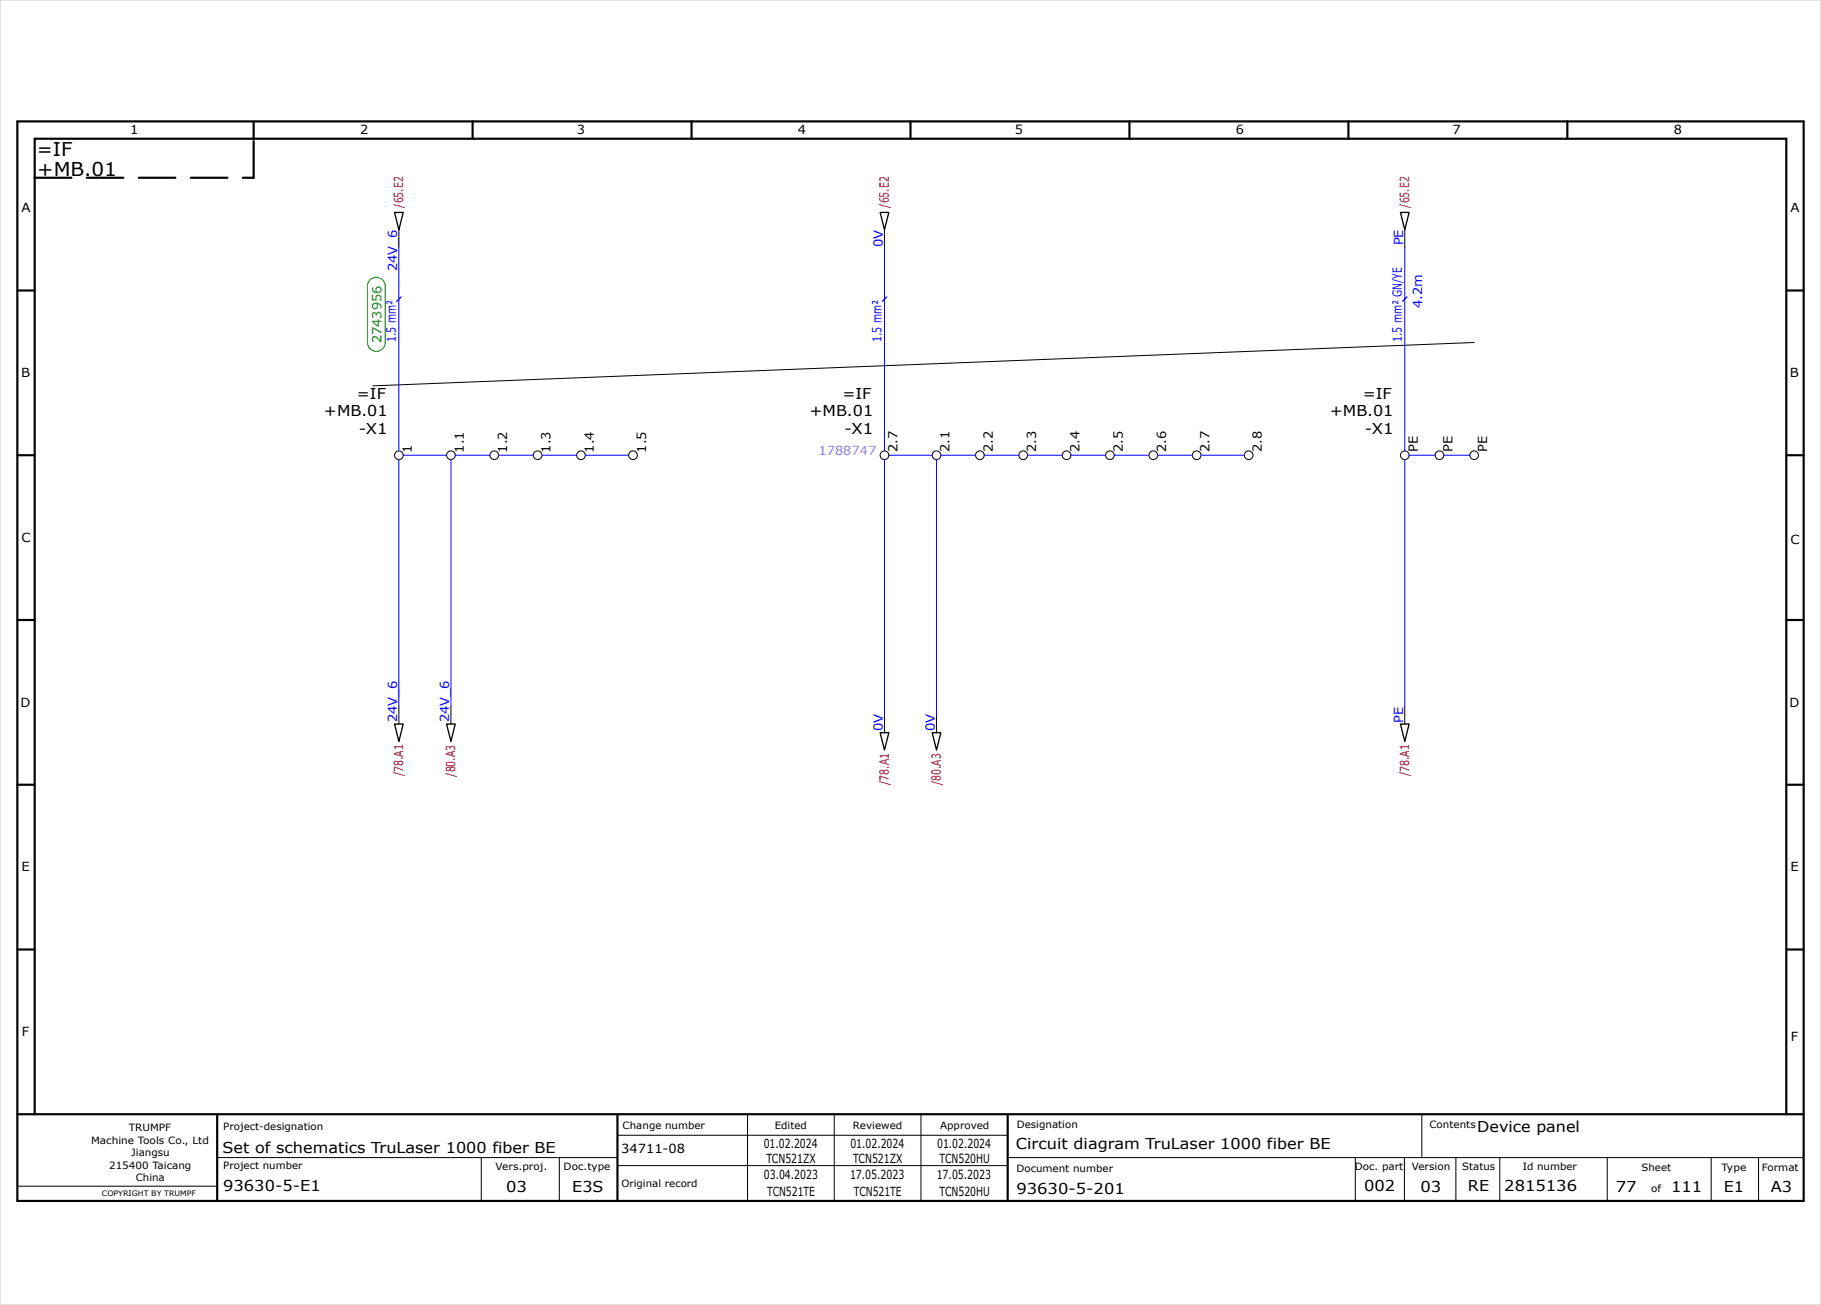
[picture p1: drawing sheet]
<svg xmlns="http://www.w3.org/2000/svg" width="420mm" height="301mm" viewBox="0 0 420 301" stroke-linecap="round" stroke-linejoin="round" font-family="sans-serif">
<g fill="none" stroke="#000" stroke-width=".5">
<path d="M4 28h412v249h-412zM58.5 28.2v3.8M109 28v4M159.5 28v4M210 28v4M260.5 28v4M311 28v4M361.5 28v4M4 67h4M412 67h4M4 105h4M412 105h4"/>
<path d="M4 143h4M412 143h4M4 181h4M412 181h4M4 219h4M412 219h4M4 257h412M8 257v-225h404v225M50.1 257.1v19.8M142.4 257.2v19.8M232.4 257.1v19.7"/>
</g>
<g fill="none" stroke="#000" stroke-width=".23">
<path d="M92 53v4M204 53v4M324 53v4M340 79l-254 10M92 163v4M104 163v4M204 165v4M216 165v4M324 163v4M172.4 256.9v20M192.4 256.9v20M212.4 256.9v20"/>
<path d="M327.9 256.9v10M4.1 273.6h45.7M50.1 267h92.2M111 267v10M129 267v10M142.4 261.9h90M142.4 268.9h90M232.5 267h183.5M312.6 267v10M323.9 267.1v10M335.8 267.1v10M345.9 267v10.1"/>
<path d="M370.7 267v9.8M394.7 267.1v10M405.6 267v10"/>
<circle cx="92" cy="105" r="1"/>
<circle cx="104" cy="105" r="1"/>
<circle cx="114" cy="105" r="1"/>
<circle cx="124" cy="105" r="1"/>
<circle cx="134" cy="105" r="1"/>
<circle cx="146" cy="105" r="1"/>
<circle cx="204" cy="105" r="1"/>
<circle cx="216" cy="105" r="1"/>
<circle cx="226" cy="105" r="1"/>
<circle cx="236" cy="105" r="1"/>
<circle cx="246" cy="105" r="1"/>
<circle cx="256" cy="105" r="1"/>
<circle cx="266" cy="105" r="1"/>
<circle cx="276" cy="105" r="1"/>
<circle cx="288" cy="105" r="1"/>
<circle cx="324" cy="105" r="1"/>
<circle cx="332" cy="105" r="1"/>
<circle cx="340" cy="105" r="1"/>
</g>
<path d="M8 41h50.5M58.5 41v-8.8" fill="none" stroke="#000" stroke-width=".5" stroke-dasharray="8.5 3.5"/>
<path d="M0 0h420v301h-420z" fill="none" stroke="#c9c9c9" stroke-width=".23"/>
<g fill="none" stroke="#00f" stroke-width=".23">
<path d="M92 57v47M204 57v47M324 57v47M92 106v57M93 105h10M104 106v57M105 105h8M115 105h8M125 105h8M135 105h10M204 106v59M205 105h10"/>
<path d="M216 106v59M217 105h8M227 105h8M237 105h8M247 105h8M257 105h8M267 105h8M277 105h10M324 106v57M325 105h6M333 105h6"/>
</g>
<path d="M91 49h2l-1 4zM203 49h2l-1 4zM323 49h2l-1 4zM91 167h2l-1 4zM103 167h2l-1 4zM203 169h2l-1 4zM215 169h2l-1 4zM323 167h2l-1 4z" fill="none" stroke="#000" stroke-width=".3"/>
<path d="M85.4 64.6a2.05 2.05 0 0 1 2.2-.5 2.05 2.05 0 0 1 1.2 1.9v13a2.05 2.05 0 0 1-2 2.1 2.05 2.05 0 0 1-2.1-2.1v-13l.1-.5z" fill-rule="evenodd" fill="#fff" stroke="#008000" stroke-width=".23"/>
<path d="M92.5 68.5l-1 1M204.5 68.5l-1 1M324.5 68.5l-1 1" fill="none" stroke="#00f" stroke-width=".3"/>
<g font-size="4.4">
<text x="8.5" y="36">=IF</text>
<text x="8.6" y="40.5">+MB.01</text>
</g>
<g font-size="3.5">
<text x="82.3" y="92">=IF</text>
<text x="194.3" y="92">=IF</text>
<text x="314.3" y="92">=IF</text>
<text x="74.7" y="96">+MB.01</text>
<text x="82.8" y="100">-X1</text>
<text x="186.7" y="96">+MB.01</text>
<text x="194.8" y="100">-X1</text>
<text x="306.7" y="96">+MB.01</text>
<text x="314.8" y="100">-X1</text>
<text x="340.7" y="261">Device panel</text>
<text x="51.3" y="266">Set of schematics TruLaser 1000 fiber BE</text>
<text x="234.3" y="265">Circuit diagram TruLaser 1000 fiber BE</text>
<text x="51.5" y="274.7">93630-5-E1</text>
<text x="116.8" y="274.9">03</text>
<text x="132" y="274.9">E3S</text>
<text x="234.4" y="275.3">93630-5-201</text>
<text x="314.6" y="274.8">002</text>
<text x="327.6" y="274.9">03</text>
<text x="338.6" y="274.8">RE</text>
<text x="346.9" y="274.7">2815136</text>
<text x="372.7" y="275">77</text>
<text x="385.4" y="275">111</text>
<text x="397.6" y="275">E1</text>
<text x="408.4" y="275">A3</text>
</g>
<g font-size="2.9">
<text x="30" y="31">1</text>
<text x="83" y="31">2</text>
<text x="133.1" y="31">3</text>
<text x="184.1" y="31">4</text>
<text x="234.1" y="31">5</text>
<text x="285" y="31">6</text>
<text x="335" y="31">7</text>
<text x="386" y="31">8</text>
<text x="5" y="49">A</text>
<text x="413" y="49">A</text>
<text x="4.8" y="87">B</text>
<text x="412.8" y="87">B</text>
<text x="95" y="104.4" transform="rotate(-90 95 104.4)">1</text>
<text x="107" y="104.4" transform="rotate(-90 107 104.4)">1.1</text>
<text x="117" y="104.4" transform="rotate(-90 117 104.4)">1.2</text>
<text x="127" y="104.4" transform="rotate(-90 127 104.4)">1.3</text>
<text x="137" y="104.4" transform="rotate(-90 137 104.4)">1.4</text>
<text x="149" y="104.4" transform="rotate(-90 149 104.4)">1.5</text>
<text x="207" y="104.2" transform="rotate(-90 207 104.2)">2.7</text>
<text x="219" y="104.2" transform="rotate(-90 219 104.2)">2.1</text>
<text x="229" y="104.2" transform="rotate(-90 229 104.2)">2.2</text>
<text x="239" y="104.2" transform="rotate(-90 239 104.2)">2.3</text>
<text x="249" y="104.2" transform="rotate(-90 249 104.2)">2.4</text>
<text x="259" y="104.2" transform="rotate(-90 259 104.2)">2.5</text>
<text x="269" y="104.2" transform="rotate(-90 269 104.2)">2.6</text>
<text x="279" y="104.2" transform="rotate(-90 279 104.2)">2.7</text>
<text x="291" y="104.2" transform="rotate(-90 291 104.2)">2.8</text>
<text x="327" y="104.3" transform="rotate(-90 327 104.3)">PE</text>
<text x="335" y="104.3" transform="rotate(-90 335 104.3)">PE</text>
<text x="343" y="104.3" transform="rotate(-90 343 104.3)">PE</text>
<text x="5" y="125">C</text>
<text x="413" y="125.5">C</text>
<text x="4.8" y="163">D</text>
<text x="412.7" y="163">D</text>
<text x="5" y="201">E</text>
<text x="413" y="201">E</text>
<text x="5.1" y="239">F</text>
<text x="413" y="240">F</text>
<text x="143.3" y="266">34711-08</text>
<text x="176.1" y="264.9">01.02.2024</text>
<text x="176.8" y="268.4">TCN521ZX</text>
<text x="196.1" y="264.9">01.02.2024</text>
<text x="196.8" y="268.4">TCN521ZX</text>
<text x="216.1" y="264.9">01.02.2024</text>
<text x="216.7" y="268.4">TCN520HU</text>
<text x="176.2" y="271.9">03.04.2023</text>
<text x="176.9" y="275.9">TCN521TE</text>
<text x="196" y="271.9">17.05.2023</text>
<text x="196.9" y="275.9">TCN521TE</text>
<text x="216" y="271.9">17.05.2023</text>
<text x="216.7" y="275.9">TCN520HU</text>
</g>
<g font-size="2.9" fill="#b60000">
<text x="93" y="47.9" transform="rotate(-90 93 47.9)">/65.E2</text>
<text x="205" y="47.9" transform="rotate(-90 205 47.9)">/65.E2</text>
<text x="325" y="47.9" transform="rotate(-90 325 47.9)">/65.E2</text>
<text x="93" y="179.1" transform="rotate(-90 93 179.1)">/78.A1</text>
<text x="105" y="179.1" transform="rotate(-90 105 179.1)">/80.A3</text>
<text x="325" y="179.1" transform="rotate(-90 325 179.1)">/78.A1</text>
<text x="205" y="181.1" transform="rotate(-90 205 181.1)">/78.A1</text>
<text x="217" y="181.1" transform="rotate(-90 217 181.1)">/80.A3</text>
</g>
<g font-size="2.9" fill="#00f">
<text x="203.6" y="57" transform="rotate(-90 203.6 57)">0V</text>
<text x="323.6" y="56.6" transform="rotate(-90 323.6 56.6)">PE</text>
<text x="91.6" y="62.6" transform="rotate(-90 91.6 62.6)">24V_6</text>
<text x="328" y="71.1" transform="rotate(-90 328 71.1)">4.2m</text>
<text x="91.3" y="78.9" transform="rotate(-90 91.3 78.9)">1.5 mm²</text>
<text x="203.3" y="78.9" transform="rotate(-90 203.3 78.9)">1.5 mm²</text>
<text x="323.3" y="78.9" transform="rotate(-90 323.3 78.9)">1.5 mm² GN/YE</text>
<text x="91.6" y="166.6" transform="rotate(-90 91.6 166.6)">24V_6</text>
<text x="103.6" y="166.6" transform="rotate(-90 103.6 166.6)">24V_6</text>
<text x="323.6" y="166.7" transform="rotate(-90 323.6 166.7)">PE</text>
<text x="203.6" y="168.6" transform="rotate(-90 203.6 168.6)">0V</text>
<text x="215.6" y="168.6" transform="rotate(-90 215.6 168.6)">0V</text>
</g>
<text font-size="2.9" fill="#008000" x="88" y="79.2" transform="rotate(-90 88 79.2)">2743956</text>
<text font-size="2.9" fill="#f0f" x="188.8" y="105">1788747</text>
<g font-size="2.3">
<text x="21" y="263.8">Machine Tools Co., Ltd</text>
<text x="29.7" y="260.8">TRUMPF</text>
<text x="51.5" y="260.7">Project-designation</text>
<text x="143.6" y="260.4">Change number</text>
<text x="178.7" y="260.4">Edited</text>
<text x="196.7" y="260.4">Reviewed</text>
<text x="216.8" y="260.4">Approved</text>
<text x="234.5" y="260.2">Designation</text>
<text x="329.7" y="260.1">Contents</text>
<text x="25.2" y="269.6">215400 Taicang</text>
<text x="30.3" y="266.7">Jiangsu</text>
<text x="51.5" y="269.7">Project number</text>
<text x="114.3" y="269.9">Vers.proj.</text>
<text x="130" y="269.9">Doc.type</text>
<text x="312.5" y="269.8">Doc. part</text>
<text x="325.6" y="269.9">Version</text>
<text x="337.3" y="269.8">Status</text>
<text x="351.2" y="269.8">Id number</text>
<text x="406.4" y="270">Format</text>
<text x="31.3" y="272.5">China</text>
<text x="143.3" y="273.9">Original record</text>
<text x="234.4" y="270.3">Document number</text>
<text x="378.6" y="270">Sheet</text>
<text x="380.8" y="275">of</text>
<text x="397" y="270">Type</text>
</g>
<text font-size="1.7" x="23.5" y="275.8">COPYRIGHT BY TRUMPF</text>
</svg>
